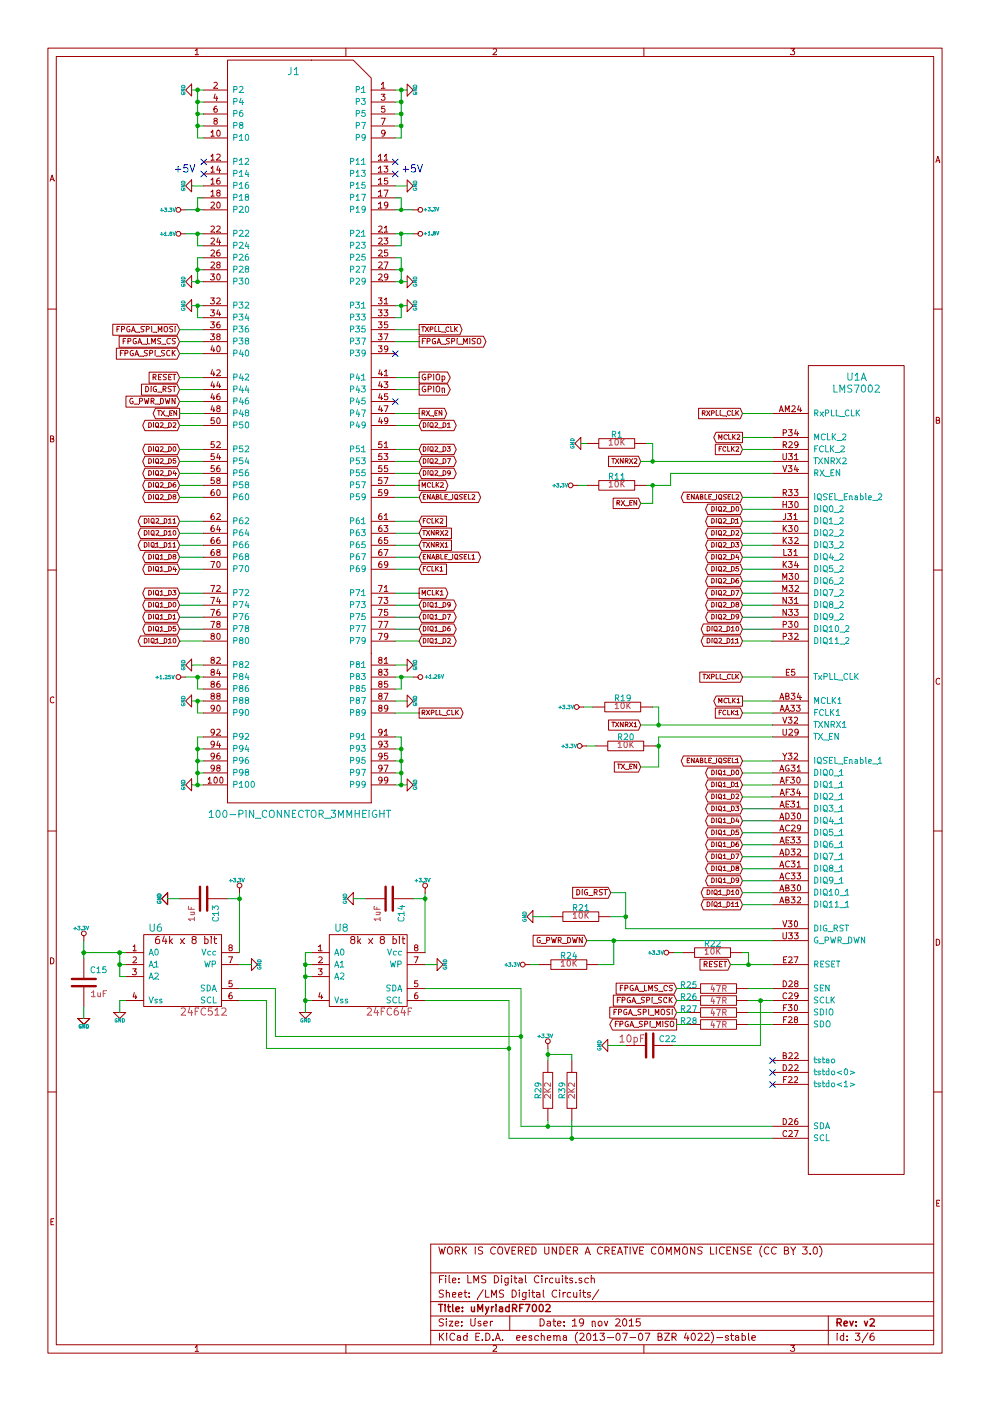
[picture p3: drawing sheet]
EESchema Schematic File Version 2
LIBS:power
LIBS:LMS7002EVB
LIBS:uMyriad7002-cache
EELAYER 27 0
EELAYER END
$Descr User 8266 11692
encoding utf-8
Sheet 3 6
Title "uMyriadRF7002"
Date "19 nov 2015"
Rev "v2"
Comp ""
Comment1 "WORK IS COVERED UNDER A CREATIVE COMMONS LICENSE (CC BY 3.0)"
Comment2 ""
Comment3 ""
Comment4 ""
$EndDescr
Text GLabel 5650 8550 0    45   Output ~ 0
FPGA_SPI_MISO
Text GLabel 5650 8450 0    45   Input ~ 0
FPGA_SPI_MOSI
Text GLabel 5650 8350 0    45   Input ~ 0
FPGA_SPI_SCK
Text GLabel 5650 8250 0    45   Input ~ 0
FPGA_LMS_CS
Text GLabel 6100 8050 0    45   Input ~ 0
RESET
$Comp
L GND #PWR02
U 1 1
P 4850 3700
F 0 "#PWR02" H 4850 3750 30  0001 C CNN
F 1 "GND" H 4850 3630 30  0000 C CNN
F 2 "" H 4850 3700 60  0001 C CNN
F 3 "" H 4850 3700 60  0001 C CNN
	1    4850 3700
	0    1    1    0   
$EndComp
$Comp
L LMS7002 U?
U 1 1
P 6750 3050
AR Path="/5584781E/5584C7B6" Ref="U?"  Part="1" 
AR Path="/4FE9C26B/5584C7B6" Ref="U1"  Part="1" 
F 0 "U1" H 7150 2950 60  0000 C CNN
F 1 "LMS7002" H 7150 2850 60  0000 C CNN
F 2 "aQFN-261" H 7150 3200 60  0001 C CNN
F 3 "~" H 6750 3050 60  0000 C CNN
	1    6750 3050
	1    0    0    -1  
$EndComp
$Comp
L 10K_0402 R1
U 1 1
P 5150 3700
F 0 "R1" V 5225 3700 50  0000 C CNN
F 1 "10K_0402" V 4975 3675 50  0001 C CNN
F 2 "SMD0402" V 4850 3675 60  0001 C CNN
F 3 "" H 5150 3700 60  0000 C CNN
F 4 "Digi-Key" V 5330 3800 60  0001 C CNN "Vendor"
F 5 "RMCF0402FT10K0CT-ND" V 5430 3900 60  0001 C CNN "Vendor Part Number"
F 6 "Stackpole Electronics Inc" V 5530 4000 60  0001 C CNN "Manufacturer"
F 7 "RMCF0402FT10K0" V 5630 4100 60  0001 C CNN "Manufacturer Part Number"
F 8 "RES 10K OHM 1/16W 1% 0402" V 5730 4200 60  0001 C CNN "Description"
F 9 "10K" V 5160 3700 50  0000 C CNN "Component Value"
	1    5150 3700
	0    -1   -1   0   
$EndComp
$Comp
L 10K_0402 R19
U 1 1
P 5200 5900
F 0 "R19" V 5275 5900 50  0000 C CNN
F 1 "10K_0402" V 5025 5875 50  0001 C CNN
F 2 "SMD0402" V 4900 5875 60  0001 C CNN
F 3 "" H 5200 5900 60  0000 C CNN
F 4 "Digi-Key" V 5380 6000 60  0001 C CNN "Vendor"
F 5 "RMCF0402FT10K0CT-ND" V 5480 6100 60  0001 C CNN "Vendor Part Number"
F 6 "Stackpole Electronics Inc" V 5580 6200 60  0001 C CNN "Manufacturer"
F 7 "RMCF0402FT10K0" V 5680 6300 60  0001 C CNN "Manufacturer Part Number"
F 8 "RES 10K OHM 1/16W 1% 0402" V 5780 6400 60  0001 C CNN "Description"
F 9 "10K" V 5210 5900 50  0000 C CNN "Component Value"
	1    5200 5900
	0    -1   -1   0   
$EndComp
$Comp
L GND #PWR03
U 1 1
P 5075 8725
F 0 "#PWR03" H 5075 8775 30  0001 C CNN
F 1 "GND" H 5075 8655 30  0000 C CNN
F 2 "" H 5075 8725 60  0001 C CNN
F 3 "" H 5075 8725 60  0001 C CNN
	1    5075 8725
	0    1    1    0   
$EndComp
$Comp
L 10PF_0402 C22
U 1 1
P 5425 8725
F 0 "C22" V 5375 8800 50  0000 L CNN
F 1 "10PF_0402" H 5625 8775 50  0001 L CNN
F 2 "SMD0402" H 5375 8725 60  0001 C CNN
F 3 "~" H 5425 8725 60  0000 C CNN
F 4 "Digi-Key" H 5575 8925 60  0001 C CNN "Vendor"
F 5 "311-1014-1-ND" H 5675 9025 60  0001 C CNN "Vendor Part Number"
F 6 "Yageo" H 5775 9125 60  0001 C CNN "Manufacturer"
F 7 "CC0402JRNPO9BN100" H 5875 9225 60  0001 C CNN "Manufacturer Part Number"
F 8 "CAP, CER, 10PF, 50V, 5%, NPO, 0402," H 5975 9325 60  0001 C CNN "Description"
F 9 "10pF" V 5375 8575 60  0000 C CNN "Component Value"
	1    5425 8725
	0    1    1    0   
$EndComp
$Comp
L 47R_0402 R25
U 1 1
P 6000 8250
F 0 "R25" V 5975 8000 50  0000 C CNN
F 1 "47R_0402" V 5825 8225 50  0001 C CNN
F 2 "SMD0402" V 5725 8175 60  0001 C CNN
F 3 "~" H 6000 8250 60  0000 C CNN
F 4 "Digi-Key" V 6180 8350 60  0001 C CNN "Vendor"
F 5 "311-47.0LRCT-ND" V 6280 8450 60  0001 C CNN "Vendor Part Number"
F 6 "Yageo" V 6380 8550 60  0001 C CNN "Manufacturer"
F 7 "RC0402FR-0747RL" V 6480 8650 60  0001 C CNN "Manufacturer Part Number"
F 8 "RES, 47 OHM, 1/16W, 1%, 0402, SMD," V 6580 8750 60  0001 C CNN "Description"
F 9 "47R" V 6005 8250 50  0000 C CNN "Component Value"
	1    6000 8250
	0    1    1    0   
$EndComp
$Comp
L 47R_0402 R26
U 1 1
P 6000 8350
F 0 "R26" V 5975 8100 50  0000 C CNN
F 1 "47R_0402" V 5825 8325 50  0001 C CNN
F 2 "SMD0402" V 5725 8275 60  0001 C CNN
F 3 "~" H 6000 8350 60  0000 C CNN
F 4 "Digi-Key" V 6180 8450 60  0001 C CNN "Vendor"
F 5 "311-47.0LRCT-ND" V 6280 8550 60  0001 C CNN "Vendor Part Number"
F 6 "Yageo" V 6380 8650 60  0001 C CNN "Manufacturer"
F 7 "RC0402FR-0747RL" V 6480 8750 60  0001 C CNN "Manufacturer Part Number"
F 8 "RES, 47 OHM, 1/16W, 1%, 0402, SMD," V 6580 8850 60  0001 C CNN "Description"
F 9 "47R" V 6005 8350 50  0000 C CNN "Component Value"
	1    6000 8350
	0    1    1    0   
$EndComp
$Comp
L 47R_0402 R27
U 1 1
P 6000 8450
F 0 "R27" V 5975 8200 50  0000 C CNN
F 1 "47R_0402" V 5825 8425 50  0001 C CNN
F 2 "SMD0402" V 5725 8375 60  0001 C CNN
F 3 "~" H 6000 8450 60  0000 C CNN
F 4 "Digi-Key" V 6180 8550 60  0001 C CNN "Vendor"
F 5 "311-47.0LRCT-ND" V 6280 8650 60  0001 C CNN "Vendor Part Number"
F 6 "Yageo" V 6380 8750 60  0001 C CNN "Manufacturer"
F 7 "RC0402FR-0747RL" V 6480 8850 60  0001 C CNN "Manufacturer Part Number"
F 8 "RES, 47 OHM, 1/16W, 1%, 0402, SMD," V 6580 8950 60  0001 C CNN "Description"
F 9 "47R" V 6005 8450 50  0000 C CNN "Component Value"
	1    6000 8450
	0    1    1    0   
$EndComp
$Comp
L 47R_0402 R28
U 1 1
P 6000 8550
F 0 "R28" V 5975 8300 50  0000 C CNN
F 1 "47R_0402" V 5825 8525 50  0001 C CNN
F 2 "SMD0402" V 5725 8475 60  0001 C CNN
F 3 "~" H 6000 8550 60  0000 C CNN
F 4 "Digi-Key" V 6180 8650 60  0001 C CNN "Vendor"
F 5 "311-47.0LRCT-ND" V 6280 8750 60  0001 C CNN "Vendor Part Number"
F 6 "Yageo" V 6380 8850 60  0001 C CNN "Manufacturer"
F 7 "RC0402FR-0747RL" V 6480 8950 60  0001 C CNN "Manufacturer Part Number"
F 8 "RES, 47 OHM, 1/16W, 1%, 0402, SMD," V 6580 9050 60  0001 C CNN "Description"
F 9 "47R" V 6005 8550 50  0000 C CNN "Component Value"
	1    6000 8550
	0    1    1    0   
$EndComp
Text GLabel 4900 7850 0    45   Input ~ 0
G_PWR_DWN
Text GLabel 6200 6350 0    39   BiDi ~ 0
ENABLE_IQSEL1
Text GLabel 5350 6050 0    39   Input ~ 0
TXNRX1
Text GLabel 6200 5850 0    39   Output ~ 0
MCLK1
Text GLabel 6200 5950 0    39   Input ~ 0
FCLK1
Text GLabel 6200 4350 0    39   BiDi ~ 0
DIQ2_D1
Text GLabel 6200 4150 0    39   BiDi ~ 0
ENABLE_IQSEL2
Text GLabel 5350 3850 0    39   Input ~ 0
TXNRX2
Text GLabel 6200 3650 0    39   Output ~ 0
MCLK2
Text GLabel 6200 3750 0    39   Input ~ 0
FCLK2
$Comp
L 10K_0402 R24
U 1 1
P 4750 8050
F 0 "R24" V 4825 8050 50  0000 C CNN
F 1 "10K_0402" V 4575 8025 50  0001 C CNN
F 2 "SMD0402" V 4450 8025 60  0001 C CNN
F 3 "" H 4750 8050 60  0000 C CNN
F 4 "Digi-Key" V 4930 8150 60  0001 C CNN "Vendor"
F 5 "RMCF0402FT10K0CT-ND" V 5030 8250 60  0001 C CNN "Vendor Part Number"
F 6 "Stackpole Electronics Inc" V 5130 8350 60  0001 C CNN "Manufacturer"
F 7 "RMCF0402FT10K0" V 5230 8450 60  0001 C CNN "Manufacturer Part Number"
F 8 "RES 10K OHM 1/16W 1% 0402" V 5330 8550 60  0001 C CNN "Description"
F 9 "10K" V 4760 8050 50  0000 C CNN "Component Value"
	1    4750 8050
	0    -1   -1   0   
$EndComp
Text GLabel 6200 4250 0    39   BiDi ~ 0
DIQ2_D0
Text GLabel 6200 4450 0    39   BiDi ~ 0
DIQ2_D2
Text GLabel 6200 4550 0    39   BiDi ~ 0
DIQ2_D3
Text GLabel 6200 4650 0    39   BiDi ~ 0
DIQ2_D4
Text GLabel 6200 4750 0    39   BiDi ~ 0
DIQ2_D5
Text GLabel 6200 4850 0    39   BiDi ~ 0
DIQ2_D6
Text GLabel 6200 4950 0    39   BiDi ~ 0
DIQ2_D7
Text GLabel 6200 5050 0    39   BiDi ~ 0
DIQ2_D8
Text GLabel 6200 5150 0    39   BiDi ~ 0
DIQ2_D9
Text GLabel 6200 5250 0    39   BiDi ~ 0
DIQ2_D10
Text GLabel 6200 5350 0    39   BiDi ~ 0
DIQ2_D11
Text GLabel 6200 6550 0    39   BiDi ~ 0
DIQ1_D1
Text GLabel 6200 6450 0    39   BiDi ~ 0
DIQ1_D0
Text GLabel 6200 6650 0    39   BiDi ~ 0
DIQ1_D2
Text GLabel 6200 6750 0    39   BiDi ~ 0
DIQ1_D3
Text GLabel 6200 6850 0    39   BiDi ~ 0
DIQ1_D4
Text GLabel 6200 6950 0    39   BiDi ~ 0
DIQ1_D5
Text GLabel 6200 7050 0    39   BiDi ~ 0
DIQ1_D6
Text GLabel 6200 7150 0    39   BiDi ~ 0
DIQ1_D7
Text GLabel 6200 7250 0    39   BiDi ~ 0
DIQ1_D8
Text GLabel 6200 7350 0    39   BiDi ~ 0
DIQ1_D9
Text GLabel 6200 7450 0    39   BiDi ~ 0
DIQ1_D10
Text GLabel 6200 7550 0    39   BiDi ~ 0
DIQ1_D11
$Comp
L GND #PWR04
U 1 1
P 2950 7500
F 0 "#PWR04" H 2950 7550 30  0001 C CNN
F 1 "GND" H 2950 7430 30  0000 C CNN
F 2 "" H 2950 7500 60  0001 C CNN
F 3 "" H 2950 7500 60  0001 C CNN
	1    2950 7500
	0    1    1    0   
$EndComp
$Comp
L 2K2_0402 R29
U 1 1
P 4575 9100
F 0 "R29" V 4500 9100 50  0000 C CNN
F 1 "2K2_0402" V 4400 9075 50  0001 C CNN
F 2 "SMD0402" V 4300 9025 60  0001 C CNN
F 3 "~" H 4575 9100 60  0000 C CNN
F 4 "Digi-Key" V 4755 9200 60  0001 C CNN "Vendor"
F 5 "311-2.20KLRCT-ND" V 4855 9300 60  0001 C CNN "Vendor Part Number"
F 6 "Yageo" V 4955 9400 60  0001 C CNN "Manufacturer"
F 7 "RC0402FR-072K2L" V 5055 9500 60  0001 C CNN "Manufacturer Part Number"
F 8 "RES, 2.20K OHM, 1/16W, 1%, 0402, SMD," V 5155 9600 60  0001 C CNN "Description"
F 9 "2K2" V 4580 9100 50  0000 C CNN "Component Value"
	1    4575 9100
	1    0    0    -1  
$EndComp
$Comp
L 2K2_0402 R39
U 1 1
P 4775 9100
F 0 "R39" V 4700 9100 50  0000 C CNN
F 1 "2K2_0402" V 4600 9075 50  0001 C CNN
F 2 "SMD0402" V 4500 9025 60  0001 C CNN
F 3 "~" H 4775 9100 60  0000 C CNN
F 4 "Digi-Key" V 4955 9200 60  0001 C CNN "Vendor"
F 5 "311-2.20KLRCT-ND" V 5055 9300 60  0001 C CNN "Vendor Part Number"
F 6 "Yageo" V 5155 9400 60  0001 C CNN "Manufacturer"
F 7 "RC0402FR-072K2L" V 5255 9500 60  0001 C CNN "Manufacturer Part Number"
F 8 "RES, 2.20K OHM, 1/16W, 1%, 0402, SMD," V 5355 9600 60  0001 C CNN "Description"
F 9 "2K2" V 4780 9100 50  0000 C CNN "Component Value"
	1    4775 9100
	1    0    0    -1  
$EndComp
$Comp
L 1UF_0402 C14
U 1 1
P 3250 7500
F 0 "C14" H 3300 7600 50  0000 L CNN
F 1 "1UF_0402" H 3450 7550 50  0001 L CNN
F 2 "SMD0402" H 3200 7500 60  0001 C CNN
F 3 "~" H 3250 7500 60  0000 C CNN
F 4 "Digi-Key" H 3400 7700 60  0001 C CNN "Vendor"
F 5 "311-1377-1-ND" H 3500 7800 60  0001 C CNN "Vendor Part Number"
F 6 "Yageo" H 3600 7900 60  0001 C CNN "Manufacturer"
F 7 "CC0402ZRY5V5BB105" H 3700 8000 60  0001 C CNN "Manufacturer Part Number"
F 8 "CAP, CER, 1UF, 6.3V, Y5V, 0402," H 3800 8100 60  0001 C CNN "Description"
F 9 "1uF" H 3375 7400 50  0000 C CNN "Component Value"
	1    3250 7500
	0    1    1    0   
$EndComp
$Comp
L 24FC64F U8
U 1 1
P 2750 7800
F 0 "U8" H 2850 7850 60  0000 C CNN
F 1 "24FC64F" H 3175 7875 60  0001 C CNN
F 2 "8-TSSOP" H 3075 8025 60  0001 C CNN
F 3 "~" H 3100 7850 60  0000 C CNN
F 4 "Digi-Key" H 3075 8450 60  0001 C CNN "Vendor"
F 5 "24FC64F-I/ST-ND" H 3075 8225 60  0001 C CNN "Vendor Part Number"
F 6 "Microchip Technology" H 3075 8350 60  0001 C CNN "Manufacturer"
F 7 "24FC64F-I/ST" H 3075 8550 60  0001 C CNN "Manufacturer Part Number"
F 8 "IC EEPROM 64KBIT 1MHZ 8TSSOP" H 3125 8125 60  0001 C CNN "Description"
F 9 "24FC64F" H 3250 7150 60  0000 C CNN "Component Value"
	1    2750 7800
	1    0    0    -1  
$EndComp
$Comp
L GND #PWR05
U 1 1
P 2550 8450
F 0 "#PWR05" H 2550 8500 30  0001 C CNN
F 1 "GND" H 2550 8380 30  0000 C CNN
F 2 "" H 2550 8450 60  0001 C CNN
F 3 "" H 2550 8450 60  0001 C CNN
	1    2550 8450
	1    0    0    -1  
$EndComp
$Comp
L GND #PWR06
U 1 1
P 3650 8050
F 0 "#PWR06" H 3650 8100 30  0001 C CNN
F 1 "GND" H 3650 7980 30  0000 C CNN
F 2 "" H 3650 8050 60  0001 C CNN
F 3 "" H 3650 8050 60  0001 C CNN
	1    3650 8050
	0    -1   -1   0   
$EndComp
$Comp
L 24FC512 U6
U 1 1
P 1200 7800
F 0 "U6" H 1300 7850 60  0000 C CNN
F 1 "24FC512" H 1625 7875 60  0001 C CNN
F 2 "8-TSSOP" H 1525 8025 60  0001 C CNN
F 3 "~" H 1550 7850 60  0000 C CNN
F 4 "Digi-Key" H 1525 8450 60  0001 C CNN "Vendor"
F 5 "24FC512-I/ST-ND" H 1525 8225 60  0001 C CNN "Vendor Part Number"
F 6 "Microchip Technology" H 1525 8350 60  0001 C CNN "Manufacturer"
F 7 "24FC512-I/ST" H 1525 8550 60  0001 C CNN "Manufacturer Part Number"
F 8 "IC EEPROM 512KBIT 1MHZ 8TSSOP" H 1575 8125 60  0001 C CNN "Description"
F 9 "24FC512" H 1700 7150 60  0000 C CNN "Component Value"
	1    1200 7800
	1    0    0    -1  
$EndComp
$Comp
L GND #PWR07
U 1 1
P 1400 7500
F 0 "#PWR07" H 1400 7550 30  0001 C CNN
F 1 "GND" H 1400 7430 30  0000 C CNN
F 2 "" H 1400 7500 60  0001 C CNN
F 3 "" H 1400 7500 60  0001 C CNN
	1    1400 7500
	0    1    1    0   
$EndComp
$Comp
L GND #PWR08
U 1 1
P 2100 8050
F 0 "#PWR08" H 2100 8100 30  0001 C CNN
F 1 "GND" H 2100 7980 30  0000 C CNN
F 2 "" H 2100 8050 60  0001 C CNN
F 3 "" H 2100 8050 60  0001 C CNN
	1    2100 8050
	0    -1   -1   0   
$EndComp
$Comp
L GND #PWR09
U 1 1
P 1000 8450
F 0 "#PWR09" H 1000 8500 30  0001 C CNN
F 1 "GND" H 1000 8380 30  0000 C CNN
F 2 "" H 1000 8450 60  0001 C CNN
F 3 "" H 1000 8450 60  0001 C CNN
	1    1000 8450
	1    0    0    -1  
$EndComp
$Comp
L GND #PWR010
U 1 1
P 1400 7500
F 0 "#PWR010" H 1400 7550 30  0001 C CNN
F 1 "GND" H 1400 7430 30  0000 C CNN
F 2 "" H 1400 7500 60  0001 C CNN
F 3 "" H 1400 7500 60  0001 C CNN
	1    1400 7500
	0    1    1    0   
$EndComp
$Comp
L GND #PWR011
U 1 1
P 700 8500
F 0 "#PWR011" H 700 8550 30  0001 C CNN
F 1 "GND" H 700 8430 30  0000 C CNN
F 2 "" H 700 8500 60  0001 C CNN
F 3 "" H 700 8500 60  0001 C CNN
	1    700  8500
	1    0    0    -1  
$EndComp
$Comp
L 1UF_0402 C15
U 1 1
P 700 8200
F 0 "C15" H 750 8300 50  0000 L CNN
F 1 "1UF_0402" H 900 8250 50  0001 L CNN
F 2 "SMD0402" H 650 8200 60  0001 C CNN
F 3 "~" H 700 8200 60  0000 C CNN
F 4 "Digi-Key" H 850 8400 60  0001 C CNN "Vendor"
F 5 "311-1377-1-ND" H 950 8500 60  0001 C CNN "Vendor Part Number"
F 6 "Yageo" H 1050 8600 60  0001 C CNN "Manufacturer"
F 7 "CC0402ZRY5V5BB105" H 1150 8700 60  0001 C CNN "Manufacturer Part Number"
F 8 "CAP, CER, 1UF, 6.3V, Y5V, 0402," H 1250 8800 60  0001 C CNN "Description"
F 9 "1uF" H 825 8100 50  0000 C CNN "Component Value"
	1    700  8200
	1    0    0    -1  
$EndComp
$Comp
L GND #PWR012
U 1 1
P 700 8500
F 0 "#PWR012" H 700 8550 30  0001 C CNN
F 1 "GND" H 700 8430 30  0000 C CNN
F 2 "" H 700 8500 60  0001 C CNN
F 3 "" H 700 8500 60  0001 C CNN
	1    700  8500
	1    0    0    -1  
$EndComp
$Comp
L 1UF_0402 C13
U 1 1
P 1700 7500
F 0 "C13" H 1750 7600 50  0000 L CNN
F 1 "1UF_0402" H 1900 7550 50  0001 L CNN
F 2 "SMD0402" H 1650 7500 60  0001 C CNN
F 3 "~" H 1700 7500 60  0000 C CNN
F 4 "Digi-Key" H 1850 7700 60  0001 C CNN "Vendor"
F 5 "311-1377-1-ND" H 1950 7800 60  0001 C CNN "Vendor Part Number"
F 6 "Yageo" H 2050 7900 60  0001 C CNN "Manufacturer"
F 7 "CC0402ZRY5V5BB105" H 2150 8000 60  0001 C CNN "Manufacturer Part Number"
F 8 "CAP, CER, 1UF, 6.3V, Y5V, 0402," H 2250 8100 60  0001 C CNN "Description"
F 9 "1uF" H 1825 7400 50  0000 C CNN "Component Value"
	1    1700 7500
	0    1    1    0   
$EndComp
Wire Wire Line
	5650 8250 5750 8250
Wire Wire Line
	5650 8350 5750 8350
Wire Wire Line
	5750 8450 5650 8450
Wire Wire Line
	5750 8550 5650 8550
Wire Wire Line
	6100 8050 6450 8050
Wire Wire Line
	6200 5950 6450 5950
Wire Wire Line
	6200 6450 6450 6450
Wire Wire Line
	6450 6550 6200 6550
Wire Wire Line
	6200 6650 6450 6650
Wire Wire Line
	6450 6750 6200 6750
Wire Wire Line
	6200 6850 6450 6850
Wire Wire Line
	6450 6950 6200 6950
Wire Wire Line
	6200 7050 6450 7050
Wire Wire Line
	6450 7150 6200 7150
Wire Wire Line
	6200 7250 6450 7250
Wire Wire Line
	6450 7350 6200 7350
Wire Wire Line
	6450 7450 6200 7450
Wire Wire Line
	6200 7550 6450 7550
Wire Wire Line
	6200 6350 6450 6350
Wire Wire Line
	6450 4150 6200 4150
Wire Wire Line
	6450 4350 6200 4350
Wire Wire Line
	6450 4450 6200 4450
Wire Wire Line
	6450 4550 6200 4550
Wire Wire Line
	6450 4650 6200 4650
Wire Wire Line
	6450 4750 6200 4750
Wire Wire Line
	6450 4850 6200 4850
Wire Wire Line
	6450 4950 6200 4950
Wire Wire Line
	6450 5050 6200 5050
Wire Wire Line
	6450 5150 6200 5150
Wire Wire Line
	6450 5250 6200 5250
Wire Wire Line
	6450 5350 6200 5350
Wire Wire Line
	6450 5850 6200 5850
Wire Wire Line
	5350 3850 6450 3850
Wire Wire Line
	5400 3700 5450 3700
Wire Wire Line
	5450 5900 5500 5900
Wire Wire Line
	4900 3700 4850 3700
Wire Wire Line
	5350 6050 6450 6050
Wire Wire Line
	5225 8725 5075 8725
Wire Wire Line
	6250 8250 6450 8250
Wire Wire Line
	6250 8350 6450 8350
Wire Wire Line
	6250 8450 6450 8450
Wire Wire Line
	6250 8550 6450 8550
Wire Wire Line
	4900 7850 6450 7850
Wire Wire Line
	5500 5900 5500 6050
Connection ~ 5500 6050
Wire Wire Line
	5450 3700 5450 3850
Connection ~ 5450 3850
Wire Wire Line
	6450 3650 6200 3650
Wire Wire Line
	6200 3750 6450 3750
Wire Wire Line
	6350 8350 6350 8725
Wire Wire Line
	6350 8725 5625 8725
Connection ~ 6350 8350
Connection ~ 5125 7850
Wire Wire Line
	6450 4250 6200 4250
Wire Wire Line
	3050 7500 2950 7500
Wire Wire Line
	4575 8750 4575 8850
Wire Wire Line
	4775 8850 4775 8800
Wire Wire Line
	4775 8800 4575 8800
Connection ~ 4575 8800
Wire Wire Line
	2600 7950 2550 7950
Wire Wire Line
	2550 7950 2550 8450
Wire Wire Line
	2600 8050 2550 8050
Connection ~ 2550 8050
Wire Wire Line
	2600 8150 2550 8150
Connection ~ 2550 8150
Wire Wire Line
	2600 8350 2550 8350
Connection ~ 2550 8350
Wire Wire Line
	3550 8050 3650 8050
Wire Wire Line
	3450 7500 3550 7500
Wire Wire Line
	3550 7450 3550 7950
Connection ~ 3550 7500
Wire Wire Line
	1500 7500 1400 7500
Wire Wire Line
	1900 7500 2000 7500
Wire Wire Line
	2000 7450 2000 7950
Connection ~ 2000 7500
Wire Wire Line
	2000 8050 2100 8050
Wire Wire Line
	1050 8350 1000 8350
Wire Wire Line
	1000 8350 1000 8450
Wire Wire Line
	700  8400 700  8500
Wire Wire Line
	700  7850 700  8000
Wire Wire Line
	700  7950 1050 7950
Wire Wire Line
	1050 8050 1000 8050
Wire Wire Line
	1000 7950 1000 8150
Connection ~ 1000 7950
Wire Wire Line
	1000 8150 1050 8150
Connection ~ 1000 8050
Connection ~ 700  7950
Wire Wire Line
	2300 8250 2000 8250
Wire Wire Line
	3550 8250 4350 8250
Wire Wire Line
	3550 8350 4250 8350
Wire Wire Line
	6450 9400 4350 9400
Wire Wire Line
	4350 9400 4350 8250
Wire Wire Line
	6450 9500 4250 9500
Wire Wire Line
	4250 9500 4250 8350
Wire Wire Line
	2300 8250 2300 8650
Wire Wire Line
	2300 8650 4350 8650
Connection ~ 4350 8650
Wire Wire Line
	2000 8350 2225 8350
Wire Wire Line
	2225 8350 2225 8750
Wire Wire Line
	2225 8750 4250 8750
Connection ~ 4250 8750
Wire Wire Line
	4575 9350 4575 9400
Connection ~ 4575 9400
Wire Wire Line
	4775 9350 4775 9500
Connection ~ 4775 9500
Wire Wire Line
	5000 8050 5125 8050
Wire Wire Line
	5125 8050 5125 7850
$Comp
L 10K_0402 R21
U 1 1
P 4850 7650
F 0 "R21" V 4925 7650 50  0000 C CNN
F 1 "10K_0402" V 4675 7625 50  0001 C CNN
F 2 "SMD0402" V 4550 7625 60  0001 C CNN
F 3 "" H 4850 7650 60  0000 C CNN
F 4 "Digi-Key" V 5030 7750 60  0001 C CNN "Vendor"
F 5 "RMCF0402FT10K0CT-ND" V 5130 7850 60  0001 C CNN "Vendor Part Number"
F 6 "Stackpole Electronics Inc" V 5230 7950 60  0001 C CNN "Manufacturer"
F 7 "RMCF0402FT10K0" V 5330 8050 60  0001 C CNN "Manufacturer Part Number"
F 8 "RES 10K OHM 1/16W 1% 0402" V 5430 8150 60  0001 C CNN "Description"
F 9 "10K" V 4860 7650 50  0000 C CNN "Component Value"
	1    4850 7650
	0    -1   -1   0   
$EndComp
$Comp
L GND #PWR013
U 1 1
P 4450 7650
F 0 "#PWR013" H 4450 7700 30  0001 C CNN
F 1 "GND" H 4450 7580 30  0000 C CNN
F 2 "" H 4450 7650 60  0001 C CNN
F 3 "" H 4450 7650 60  0001 C CNN
	1    4450 7650
	0    1    1    0   
$EndComp
Wire Wire Line
	4600 7650 4450 7650
Wire Wire Line
	5225 7750 6450 7750
Wire Wire Line
	5225 7450 5225 7750
Wire Wire Line
	5225 7650 5100 7650
Text GLabel 5100 7450 0    45   Input ~ 0
DIG_RST
Wire Wire Line
	5100 7450 5225 7450
Connection ~ 5225 7650
$Comp
L 10K_0402 R22
U 1 1
P 5950 7950
F 0 "R22" V 6025 7950 50  0000 C CNN
F 1 "10K_0402" V 5775 7925 50  0001 C CNN
F 2 "SMD0402" V 5650 7925 60  0001 C CNN
F 3 "" H 5950 7950 60  0000 C CNN
F 4 "Digi-Key" V 6130 8050 60  0001 C CNN "Vendor"
F 5 "RMCF0402FT10K0CT-ND" V 6230 8150 60  0001 C CNN "Vendor Part Number"
F 6 "Stackpole Electronics Inc" V 6330 8250 60  0001 C CNN "Manufacturer"
F 7 "RMCF0402FT10K0" V 6430 8350 60  0001 C CNN "Manufacturer Part Number"
F 8 "RES 10K OHM 1/16W 1% 0402" V 6530 8450 60  0001 C CNN "Description"
F 9 "10K" V 5960 7950 50  0000 C CNN "Component Value"
	1    5950 7950
	0    -1   -1   0   
$EndComp
Wire Wire Line
	6200 7950 6250 7950
Wire Wire Line
	6250 7950 6250 8050
Connection ~ 6250 8050
Wire Wire Line
	4950 5900 4875 5900
$Comp
L 10K_0402 R20
U 1 1
P 5225 6225
F 0 "R20" V 5300 6225 50  0000 C CNN
F 1 "10K_0402" V 5050 6200 50  0001 C CNN
F 2 "SMD0402" V 4925 6200 60  0001 C CNN
F 3 "" H 5225 6225 60  0000 C CNN
F 4 "Digi-Key" V 5405 6325 60  0001 C CNN "Vendor"
F 5 "RMCF0402FT10K0CT-ND" V 5505 6425 60  0001 C CNN "Vendor Part Number"
F 6 "Stackpole Electronics Inc" V 5605 6525 60  0001 C CNN "Manufacturer"
F 7 "RMCF0402FT10K0" V 5705 6625 60  0001 C CNN "Manufacturer Part Number"
F 8 "RES 10K OHM 1/16W 1% 0402" V 5805 6725 60  0001 C CNN "Description"
F 9 "10K" V 5235 6225 50  0000 C CNN "Component Value"
	1    5225 6225
	0    -1   -1   0   
$EndComp
$Comp
L 10K_0402 R11
U 1 1
P 5150 4050
F 0 "R11" V 5225 4050 50  0000 C CNN
F 1 "10K_0402" V 4975 4025 50  0001 C CNN
F 2 "SMD0402" V 4850 4025 60  0001 C CNN
F 3 "" H 5150 4050 60  0000 C CNN
F 4 "Digi-Key" V 5330 4150 60  0001 C CNN "Vendor"
F 5 "RMCF0402FT10K0CT-ND" V 5430 4250 60  0001 C CNN "Vendor Part Number"
F 6 "Stackpole Electronics Inc" V 5530 4350 60  0001 C CNN "Manufacturer"
F 7 "RMCF0402FT10K0" V 5630 4450 60  0001 C CNN "Manufacturer Part Number"
F 8 "RES 10K OHM 1/16W 1% 0402" V 5730 4550 60  0001 C CNN "Description"
F 9 "10K" V 5160 4050 50  0000 C CNN "Component Value"
	1    5150 4050
	0    -1   -1   0   
$EndComp
Wire Wire Line
	4900 4050 4825 4050
Wire Wire Line
	5400 4050 5600 4050
Wire Wire Line
	6450 3950 5600 3950
Wire Wire Line
	5600 3950 5600 4050
Wire Wire Line
	6450 6150 5500 6150
Wire Wire Line
	5500 6150 5500 6400
Wire Wire Line
	5500 6225 5475 6225
Wire Wire Line
	4975 6225 4900 6225
Wire Wire Line
	4500 8050 4425 8050
Wire Wire Line
	5700 7950 5625 7950
NoConn ~ 6450 8850
NoConn ~ 6450 8950
NoConn ~ 6450 9050
Text GLabel 6200 3450 0    39   Input ~ 0
RXPLL_CLK
Wire Wire Line
	6450 3450 6200 3450
Text GLabel 6200 5650 0    39   Input ~ 0
TXPLL_CLK
Wire Wire Line
	6450 5650 6200 5650
NoConn ~ 3300 1350
NoConn ~ 3300 1450
NoConn ~ 1700 1350
NoConn ~ 1700 1450
Text Notes 3350 1450 0    60   ~ 0
+5V
Text Notes 1450 1450 0    60   ~ 0
+5V
$Comp
L GND #PWR014
U 1 1
P 3400 1550
F 0 "#PWR014" H 3400 1600 30  0001 C CNN
F 1 "GND" H 3400 1480 30  0000 C CNN
F 2 "" H 3400 1550 60  0001 C CNN
F 3 "" H 3400 1550 60  0001 C CNN
	1    3400 1550
	0    -1   -1   0   
$EndComp
Wire Wire Line
	3300 1550 3400 1550
$Comp
L GND #PWR015
U 1 1
P 1600 1550
F 0 "#PWR015" H 1600 1600 30  0001 C CNN
F 1 "GND" H 1600 1480 30  0000 C CNN
F 2 "" H 1600 1550 60  0001 C CNN
F 3 "" H 1600 1550 60  0001 C CNN
	1    1600 1550
	0    1    1    0   
$EndComp
Wire Wire Line
	1700 1550 1600 1550
$Comp
L +3.3V #PWR016
U 1 1
P 3450 1750
F 0 "#PWR016" H 3450 1710 30  0001 C CNN
F 1 "+3.3V" V 3450 1900 30  0000 C CNN
F 2 "~" H 3450 1750 60  0000 C CNN
F 3 "~" H 3450 1750 60  0000 C CNN
	1    3450 1750
	0    1    1    0   
$EndComp
Wire Wire Line
	3300 1750 3450 1750
Wire Wire Line
	3300 1650 3350 1650
Wire Wire Line
	3350 1650 3350 1750
Connection ~ 3350 1750
$Comp
L +3.3V #PWR017
U 1 1
P 1550 1750
F 0 "#PWR017" H 1550 1710 30  0001 C CNN
F 1 "+3.3V" V 1550 1900 30  0000 C CNN
F 2 "~" H 1550 1750 60  0000 C CNN
F 3 "~" H 1550 1750 60  0000 C CNN
	1    1550 1750
	0    -1   -1   0   
$EndComp
Wire Wire Line
	1550 1750 1700 1750
Wire Wire Line
	1700 1650 1650 1650
Wire Wire Line
	1650 1650 1650 1750
Connection ~ 1650 1750
$Comp
L +1.8V #PWR018
U 1 1
P 3450 1950
F 0 "#PWR018" H 3450 2090 20  0001 C CNN
F 1 "+1.8V" V 3450 2100 30  0000 C CNN
F 2 "~" H 3450 1950 60  0000 C CNN
F 3 "~" H 3450 1950 60  0000 C CNN
	1    3450 1950
	0    1    1    0   
$EndComp
Wire Wire Line
	3300 1950 3450 1950
Wire Wire Line
	3300 2050 3350 2050
Wire Wire Line
	3350 2050 3350 1950
Connection ~ 3350 1950
$Comp
L +1.8V #PWR019
U 1 1
P 1550 1950
F 0 "#PWR019" H 1550 2090 20  0001 C CNN
F 1 "+1.8V" V 1550 2100 30  0000 C CNN
F 2 "~" H 1550 1950 60  0000 C CNN
F 3 "~" H 1550 1950 60  0000 C CNN
	1    1550 1950
	0    -1   -1   0   
$EndComp
Wire Wire Line
	1700 1950 1550 1950
Wire Wire Line
	1700 2050 1650 2050
Wire Wire Line
	1650 2050 1650 1950
Connection ~ 1650 1950
$Comp
L GND #PWR020
U 1 1
P 3400 2350
F 0 "#PWR020" H 3400 2400 30  0001 C CNN
F 1 "GND" H 3400 2280 30  0000 C CNN
F 2 "" H 3400 2350 60  0001 C CNN
F 3 "" H 3400 2350 60  0001 C CNN
	1    3400 2350
	0    -1   -1   0   
$EndComp
Wire Wire Line
	3300 2350 3400 2350
$Comp
L GND #PWR021
U 1 1
P 1600 2350
F 0 "#PWR021" H 1600 2400 30  0001 C CNN
F 1 "GND" H 1600 2280 30  0000 C CNN
F 2 "" H 1600 2350 60  0001 C CNN
F 3 "" H 1600 2350 60  0001 C CNN
	1    1600 2350
	0    1    1    0   
$EndComp
Wire Wire Line
	1700 2350 1600 2350
Wire Wire Line
	1700 2150 1650 2150
Wire Wire Line
	1650 2150 1650 2350
Connection ~ 1650 2250
Wire Wire Line
	3300 2150 3350 2150
Wire Wire Line
	3350 2150 3350 2350
Connection ~ 3350 2250
Wire Wire Line
	3300 5950 3500 5950
$Comp
L +1.25V #PWR022
U 1 1
P 3450 5650
F 0 "#PWR022" H 3450 5790 20  0001 C CNN
F 1 "+1.25V" V 3450 5825 30  0000 C CNN
F 2 "~" H 3450 5650 60  0000 C CNN
F 3 "~" H 3450 5650 60  0000 C CNN
	1    3450 5650
	0    1    1    0   
$EndComp
Wire Wire Line
	3300 5650 3450 5650
Wire Wire Line
	3300 5750 3350 5750
Wire Wire Line
	3350 5750 3350 5650
Connection ~ 3350 5650
$Comp
L +1.25V #PWR023
U 1 1
P 1550 5650
F 0 "#PWR023" H 1550 5790 20  0001 C CNN
F 1 "+1.25V" V 1550 5825 30  0000 C CNN
F 2 "~" H 1550 5650 60  0000 C CNN
F 3 "~" H 1550 5650 60  0000 C CNN
	1    1550 5650
	0    -1   -1   0   
$EndComp
Wire Wire Line
	1700 5650 1550 5650
Wire Wire Line
	1700 5750 1650 5750
Wire Wire Line
	1650 5750 1650 5650
Connection ~ 1650 5650
Text GLabel 3500 3550 2    39   BiDi ~ 0
DIQ2_D1
Text GLabel 1500 3750 0    39   BiDi ~ 0
DIQ2_D0
Text GLabel 1500 3550 0    39   BiDi ~ 0
DIQ2_D2
Text GLabel 3500 3750 2    39   BiDi ~ 0
DIQ2_D3
Text GLabel 1500 3950 0    39   BiDi ~ 0
DIQ2_D4
Text GLabel 1500 3850 0    39   BiDi ~ 0
DIQ2_D5
Text GLabel 1500 4050 0    39   BiDi ~ 0
DIQ2_D6
Text GLabel 3500 3850 2    39   BiDi ~ 0
DIQ2_D7
Text GLabel 1500 4150 0    39   BiDi ~ 0
DIQ2_D8
Text GLabel 3500 3950 2    39   BiDi ~ 0
DIQ2_D9
Text GLabel 1500 4450 0    39   BiDi ~ 0
DIQ2_D10
Text GLabel 1500 4350 0    39   BiDi ~ 0
DIQ2_D11
Wire Wire Line
	3300 3750 3500 3750
Wire Wire Line
	3500 3850 3300 3850
Wire Wire Line
	3300 3950 3500 3950
Wire Wire Line
	3500 4050 3300 4050
Wire Wire Line
	3300 4150 3500 4150
Wire Wire Line
	3500 4350 3300 4350
Wire Wire Line
	1500 4350 1700 4350
Wire Wire Line
	1700 4150 1500 4150
Wire Wire Line
	1500 4050 1700 4050
Wire Wire Line
	1700 3950 1500 3950
Wire Wire Line
	1500 3850 1700 3850
Wire Wire Line
	1700 3750 1500 3750
Text GLabel 3500 4050 2    39   Output ~ 0
MCLK2
Text GLabel 3500 4350 2    39   Input ~ 0
FCLK2
Wire Wire Line
	1700 3550 1500 3550
Wire Wire Line
	3300 3550 3500 3550
Text GLabel 3500 4450 2    39   Input ~ 0
TXNRX2
Wire Wire Line
	1500 4450 1700 4450
Text GLabel 3500 4150 2    39   BiDi ~ 0
ENABLE_IQSEL2
Wire Wire Line
	3300 4450 3500 4450
Text GLabel 1500 5150 0    39   BiDi ~ 0
DIQ1_D1
Text GLabel 1500 5050 0    39   BiDi ~ 0
DIQ1_D0
Text GLabel 3500 5350 2    39   BiDi ~ 0
DIQ1_D2
Text GLabel 1500 4950 0    39   BiDi ~ 0
DIQ1_D3
Text GLabel 1500 4750 0    39   BiDi ~ 0
DIQ1_D4
Text GLabel 1500 5250 0    39   BiDi ~ 0
DIQ1_D5
Text GLabel 3500 5250 2    39   BiDi ~ 0
DIQ1_D6
Text GLabel 3500 5150 2    39   BiDi ~ 0
DIQ1_D7
Text GLabel 1500 4650 0    39   BiDi ~ 0
DIQ1_D8
Text GLabel 3500 5050 2    39   BiDi ~ 0
DIQ1_D9
Text GLabel 1500 5350 0    39   BiDi ~ 0
DIQ1_D10
Text GLabel 1500 4550 0    39   BiDi ~ 0
DIQ1_D11
Wire Wire Line
	3500 4650 3300 4650
Wire Wire Line
	3300 4750 3500 4750
Wire Wire Line
	3500 4950 3300 4950
Wire Wire Line
	3300 5050 3500 5050
Wire Wire Line
	3500 5150 3300 5150
Wire Wire Line
	3300 5250 3500 5250
Wire Wire Line
	1700 4650 1500 4650
Wire Wire Line
	1700 4750 1500 4750
Wire Wire Line
	1500 4950 1700 4950
Wire Wire Line
	1700 5050 1500 5050
Wire Wire Line
	1500 5150 1700 5150
Wire Wire Line
	1700 5250 1500 5250
Text GLabel 3500 4650 2    39   BiDi ~ 0
ENABLE_IQSEL1
Wire Wire Line
	3500 5350 3300 5350
Text GLabel 3500 4550 2    39   Input ~ 0
TXNRX1
Wire Wire Line
	1500 5350 1700 5350
Text GLabel 3500 4950 2    39   Output ~ 0
MCLK1
Text GLabel 3500 4750 2    39   Input ~ 0
FCLK1
Wire Wire Line
	1700 4550 1500 4550
Wire Wire Line
	3300 4550 3500 4550
Text GLabel 3500 2850 2    45   Output ~ 0
FPGA_SPI_MISO
Text GLabel 1500 2750 0    45   Input ~ 0
FPGA_SPI_MOSI
Text GLabel 1500 2950 0    45   Input ~ 0
FPGA_SPI_SCK
Text GLabel 1500 2850 0    45   Input ~ 0
FPGA_LMS_CS
Wire Wire Line
	3300 2850 3500 2850
Text GLabel 1500 3250 0    45   Input ~ 0
DIG_RST
Wire Wire Line
	1700 3250 1500 3250
Text GLabel 1500 3350 0    45   Input ~ 0
G_PWR_DWN
Wire Wire Line
	1700 3350 1500 3350
Text GLabel 1500 3150 0    45   Input ~ 0
RESET
Wire Wire Line
	1500 3150 1700 3150
Text GLabel 3500 2750 2    39   Output ~ 0
TXPLL_CLK
Wire Wire Line
	3500 2750 3300 2750
$Comp
L GND #PWR024
U 1 1
P 1600 6550
F 0 "#PWR024" H 1600 6600 30  0001 C CNN
F 1 "GND" H 1600 6480 30  0000 C CNN
F 2 "" H 1600 6550 60  0001 C CNN
F 3 "" H 1600 6550 60  0001 C CNN
	1    1600 6550
	0    1    1    0   
$EndComp
Wire Wire Line
	1700 6550 1600 6550
$Comp
L GND #PWR025
U 1 1
P 3400 6550
F 0 "#PWR025" H 3400 6600 30  0001 C CNN
F 1 "GND" H 3400 6480 30  0000 C CNN
F 2 "" H 3400 6550 60  0001 C CNN
F 3 "" H 3400 6550 60  0001 C CNN
	1    3400 6550
	0    -1   -1   0   
$EndComp
Wire Wire Line
	3300 6550 3400 6550
Wire Wire Line
	3300 6150 3350 6150
Wire Wire Line
	3350 6150 3350 6550
Connection ~ 3350 6250
Wire Wire Line
	1700 6150 1650 6150
Wire Wire Line
	1650 6150 1650 6550
Connection ~ 1650 6250
Wire Wire Line
	1650 2250 1700 2250
Connection ~ 1650 2350
Wire Wire Line
	3350 2250 3300 2250
Connection ~ 3350 2350
$Comp
L GND #PWR026
U 1 1
P 1600 5550
F 0 "#PWR026" H 1600 5600 30  0001 C CNN
F 1 "GND" H 1600 5480 30  0000 C CNN
F 2 "" H 1600 5550 60  0001 C CNN
F 3 "" H 1600 5550 60  0001 C CNN
	1    1600 5550
	0    1    1    0   
$EndComp
Wire Wire Line
	1700 5550 1600 5550
Wire Wire Line
	3300 5550 3400 5550
$Comp
L GND #PWR027
U 1 1
P 3400 5550
F 0 "#PWR027" H 3400 5600 30  0001 C CNN
F 1 "GND" H 3400 5480 30  0000 C CNN
F 2 "" H 3400 5550 60  0001 C CNN
F 3 "" H 3400 5550 60  0001 C CNN
	1    3400 5550
	0    -1   -1   0   
$EndComp
Wire Wire Line
	3300 5850 3400 5850
$Comp
L GND #PWR028
U 1 1
P 3400 5850
F 0 "#PWR028" H 3400 5900 30  0001 C CNN
F 1 "GND" H 3400 5780 30  0000 C CNN
F 2 "" H 3400 5850 60  0001 C CNN
F 3 "" H 3400 5850 60  0001 C CNN
	1    3400 5850
	0    -1   -1   0   
$EndComp
$Comp
L GND #PWR029
U 1 1
P 1600 5850
F 0 "#PWR029" H 1600 5900 30  0001 C CNN
F 1 "GND" H 1600 5780 30  0000 C CNN
F 2 "" H 1600 5850 60  0001 C CNN
F 3 "" H 1600 5850 60  0001 C CNN
	1    1600 5850
	0    1    1    0   
$EndComp
Wire Wire Line
	1700 5850 1600 5850
Wire Wire Line
	1700 2750 1500 2750
Wire Wire Line
	1500 2850 1700 2850
Wire Wire Line
	1700 2950 1500 2950
$Comp
L GND #PWR030
U 1 1
P 3400 2550
F 0 "#PWR030" H 3400 2600 30  0001 C CNN
F 1 "GND" H 3400 2480 30  0000 C CNN
F 2 "" H 3400 2550 60  0001 C CNN
F 3 "" H 3400 2550 60  0001 C CNN
	1    3400 2550
	0    -1   -1   0   
$EndComp
Wire Wire Line
	3300 2550 3400 2550
$Comp
L GND #PWR031
U 1 1
P 1600 2550
F 0 "#PWR031" H 1600 2600 30  0001 C CNN
F 1 "GND" H 1600 2480 30  0000 C CNN
F 2 "" H 1600 2550 60  0001 C CNN
F 3 "" H 1600 2550 60  0001 C CNN
	1    1600 2550
	0    1    1    0   
$EndComp
Wire Wire Line
	1700 2550 1600 2550
Wire Wire Line
	1700 2650 1650 2650
Wire Wire Line
	1650 2650 1650 2550
Connection ~ 1650 2550
Wire Wire Line
	3300 2650 3350 2650
Wire Wire Line
	3350 2650 3350 2550
Connection ~ 3350 2550
Text GLabel 3500 5950 2    39   Output ~ 0
RXPLL_CLK
Wire Wire Line
	1650 5850 1650 5950
Wire Wire Line
	1650 5950 1700 5950
Connection ~ 1650 5850
$Comp
L +3.3V #PWR032
U 1 1
P 4825 4050
F 0 "#PWR032" H 4825 4010 30  0001 C CNN
F 1 "+3.3V" V 4825 4200 30  0000 C CNN
F 2 "~" H 4825 4050 60  0000 C CNN
F 3 "~" H 4825 4050 60  0000 C CNN
	1    4825 4050
	0    -1   -1   0   
$EndComp
$Comp
L +3.3V #PWR033
U 1 1
P 4875 5900
F 0 "#PWR033" H 4875 5860 30  0001 C CNN
F 1 "+3.3V" V 4875 6050 30  0000 C CNN
F 2 "~" H 4875 5900 60  0000 C CNN
F 3 "~" H 4875 5900 60  0000 C CNN
	1    4875 5900
	0    -1   -1   0   
$EndComp
$Comp
L +3.3V #PWR034
U 1 1
P 4900 6225
F 0 "#PWR034" H 4900 6185 30  0001 C CNN
F 1 "+3.3V" V 4900 6375 30  0000 C CNN
F 2 "~" H 4900 6225 60  0000 C CNN
F 3 "~" H 4900 6225 60  0000 C CNN
	1    4900 6225
	0    -1   -1   0   
$EndComp
$Comp
L +3.3V #PWR035
U 1 1
P 4425 8050
F 0 "#PWR035" H 4425 8010 30  0001 C CNN
F 1 "+3.3V" V 4425 8200 30  0000 C CNN
F 2 "~" H 4425 8050 60  0000 C CNN
F 3 "~" H 4425 8050 60  0000 C CNN
	1    4425 8050
	0    -1   -1   0   
$EndComp
$Comp
L +3.3V #PWR036
U 1 1
P 5625 7950
F 0 "#PWR036" H 5625 7910 30  0001 C CNN
F 1 "+3.3V" V 5625 8100 30  0000 C CNN
F 2 "~" H 5625 7950 60  0000 C CNN
F 3 "~" H 5625 7950 60  0000 C CNN
	1    5625 7950
	0    -1   -1   0   
$EndComp
$Comp
L +3.3V #PWR037
U 1 1
P 4575 8750
F 0 "#PWR037" H 4575 8710 30  0001 C CNN
F 1 "+3.3V" H 4550 8850 30  0000 C CNN
F 2 "~" H 4575 8750 60  0000 C CNN
F 3 "~" H 4575 8750 60  0000 C CNN
	1    4575 8750
	1    0    0    -1  
$EndComp
$Comp
L +3.3V #PWR038
U 1 1
P 3550 7450
F 0 "#PWR038" H 3550 7410 30  0001 C CNN
F 1 "+3.3V" H 3525 7550 30  0000 C CNN
F 2 "~" H 3550 7450 60  0000 C CNN
F 3 "~" H 3550 7450 60  0000 C CNN
	1    3550 7450
	1    0    0    -1  
$EndComp
$Comp
L +3.3V #PWR039
U 1 1
P 2000 7450
F 0 "#PWR039" H 2000 7410 30  0001 C CNN
F 1 "+3.3V" H 1975 7550 30  0000 C CNN
F 2 "~" H 2000 7450 60  0000 C CNN
F 3 "~" H 2000 7450 60  0000 C CNN
	1    2000 7450
	1    0    0    -1  
$EndComp
$Comp
L +3.3V #PWR040
U 1 1
P 700 7850
F 0 "#PWR040" H 700 7810 30  0001 C CNN
F 1 "+3.3V" H 675 7950 30  0000 C CNN
F 2 "~" H 700 7850 60  0000 C CNN
F 3 "~" H 700 7850 60  0000 C CNN
	1    700  7850
	1    0    0    -1  
$EndComp
Text GLabel 3500 3150 2    47   Output ~ 0
GPIOp
Text GLabel 3500 3250 2    47   Output ~ 0
GPIOn
Wire Wire Line
	3300 3150 3500 3150
Wire Wire Line
	3500 3250 3300 3250
NoConn ~ 3300 3350
$Comp
L 100-PIN_CONNECTOR_3MMHEIGHT J1
U 1 1
P 2500 3650
F 0 "J1" H 2450 6700 60  0000 C CNN
F 1 "100-PIN_CONNECTOR_3MMHEIGHT" H 2500 500 60  0000 C CNN
F 2 "100-PIN_CONNECTOR" H 2500 4250 60  0001 C CNN
F 3 "~" H 2500 4250 60  0000 C CNN
F 4 "Digi-Key" H 2650 6950 60  0001 C CNN "Supplier"
F 5 "H124602CT-ND" H 2750 7050 60  0001 C CNN "Supplier Part Number"
F 6 "Hirose Electric Co Ltd" H 2850 7150 60  0001 C CNN "Manufacturer"
F 7 "DF40HC(3.0)-100DS-0.4V(58)" H 2950 7250 60  0001 C CNN "Manufacturer Part Number"
F 8 "CONN RCPT 100POS 0.4MM SMD GOLD" H 3050 7350 60  0001 C CNN "Description"
	1    2500 3650
	1    0    0    -1  
$EndComp
Connection ~ 3350 6550
Wire Wire Line
	3300 6450 3350 6450
Connection ~ 3350 6450
Wire Wire Line
	3300 6350 3350 6350
Connection ~ 3350 6350
Wire Wire Line
	3300 6250 3350 6250
Connection ~ 1650 6550
Wire Wire Line
	1700 6450 1650 6450
Connection ~ 1650 6450
Wire Wire Line
	1700 6350 1650 6350
Connection ~ 1650 6350
Wire Wire Line
	1700 6250 1650 6250
$Comp
L GND #PWR041
U 1 1
P 3400 750
F 0 "#PWR041" H 3400 800 30  0001 C CNN
F 1 "GND" H 3400 680 30  0000 C CNN
F 2 "" H 3400 750 60  0001 C CNN
F 3 "" H 3400 750 60  0001 C CNN
	1    3400 750 
	0    -1   -1   0   
$EndComp
Wire Wire Line
	3300 750  3400 750 
$Comp
L GND #PWR042
U 1 1
P 1600 750
F 0 "#PWR042" H 1600 800 30  0001 C CNN
F 1 "GND" H 1600 680 30  0000 C CNN
F 2 "" H 1600 750 60  0001 C CNN
F 3 "" H 1600 750 60  0001 C CNN
	1    1600 750 
	0    1    1    0   
$EndComp
Wire Wire Line
	1700 750  1600 750 
Wire Wire Line
	1700 1150 1650 1150
Wire Wire Line
	1650 1150 1650 750 
Connection ~ 1650 750 
Wire Wire Line
	1700 850  1650 850 
Connection ~ 1650 850 
Wire Wire Line
	1650 950  1700 950 
Connection ~ 1650 950 
Wire Wire Line
	1700 1050 1650 1050
Connection ~ 1650 1050
Wire Wire Line
	3300 1150 3350 1150
Wire Wire Line
	3350 1150 3350 750 
Connection ~ 3350 750 
Wire Wire Line
	3300 850  3350 850 
Connection ~ 3350 850 
Wire Wire Line
	3300 950  3350 950 
Connection ~ 3350 950 
Wire Wire Line
	3300 1050 3350 1050
Connection ~ 3350 1050
NoConn ~ 3300 2950
Text GLabel 5350 4200 0    39   Input ~ 0
RX_EN
Wire Wire Line
	5450 4050 5450 4200
Wire Wire Line
	5450 4200 5350 4200
Connection ~ 5450 4050
Text GLabel 3500 3450 2    39   Output ~ 0
RX_EN
Wire Wire Line
	3300 3450 3500 3450
Text GLabel 1500 3450 0    39   Output ~ 0
TX_EN
Wire Wire Line
	1700 3450 1500 3450
Text GLabel 5350 6400 0    39   Input ~ 0
TX_EN
Wire Wire Line
	5500 6400 5350 6400
Connection ~ 5500 6225
$EndSCHEMATC
